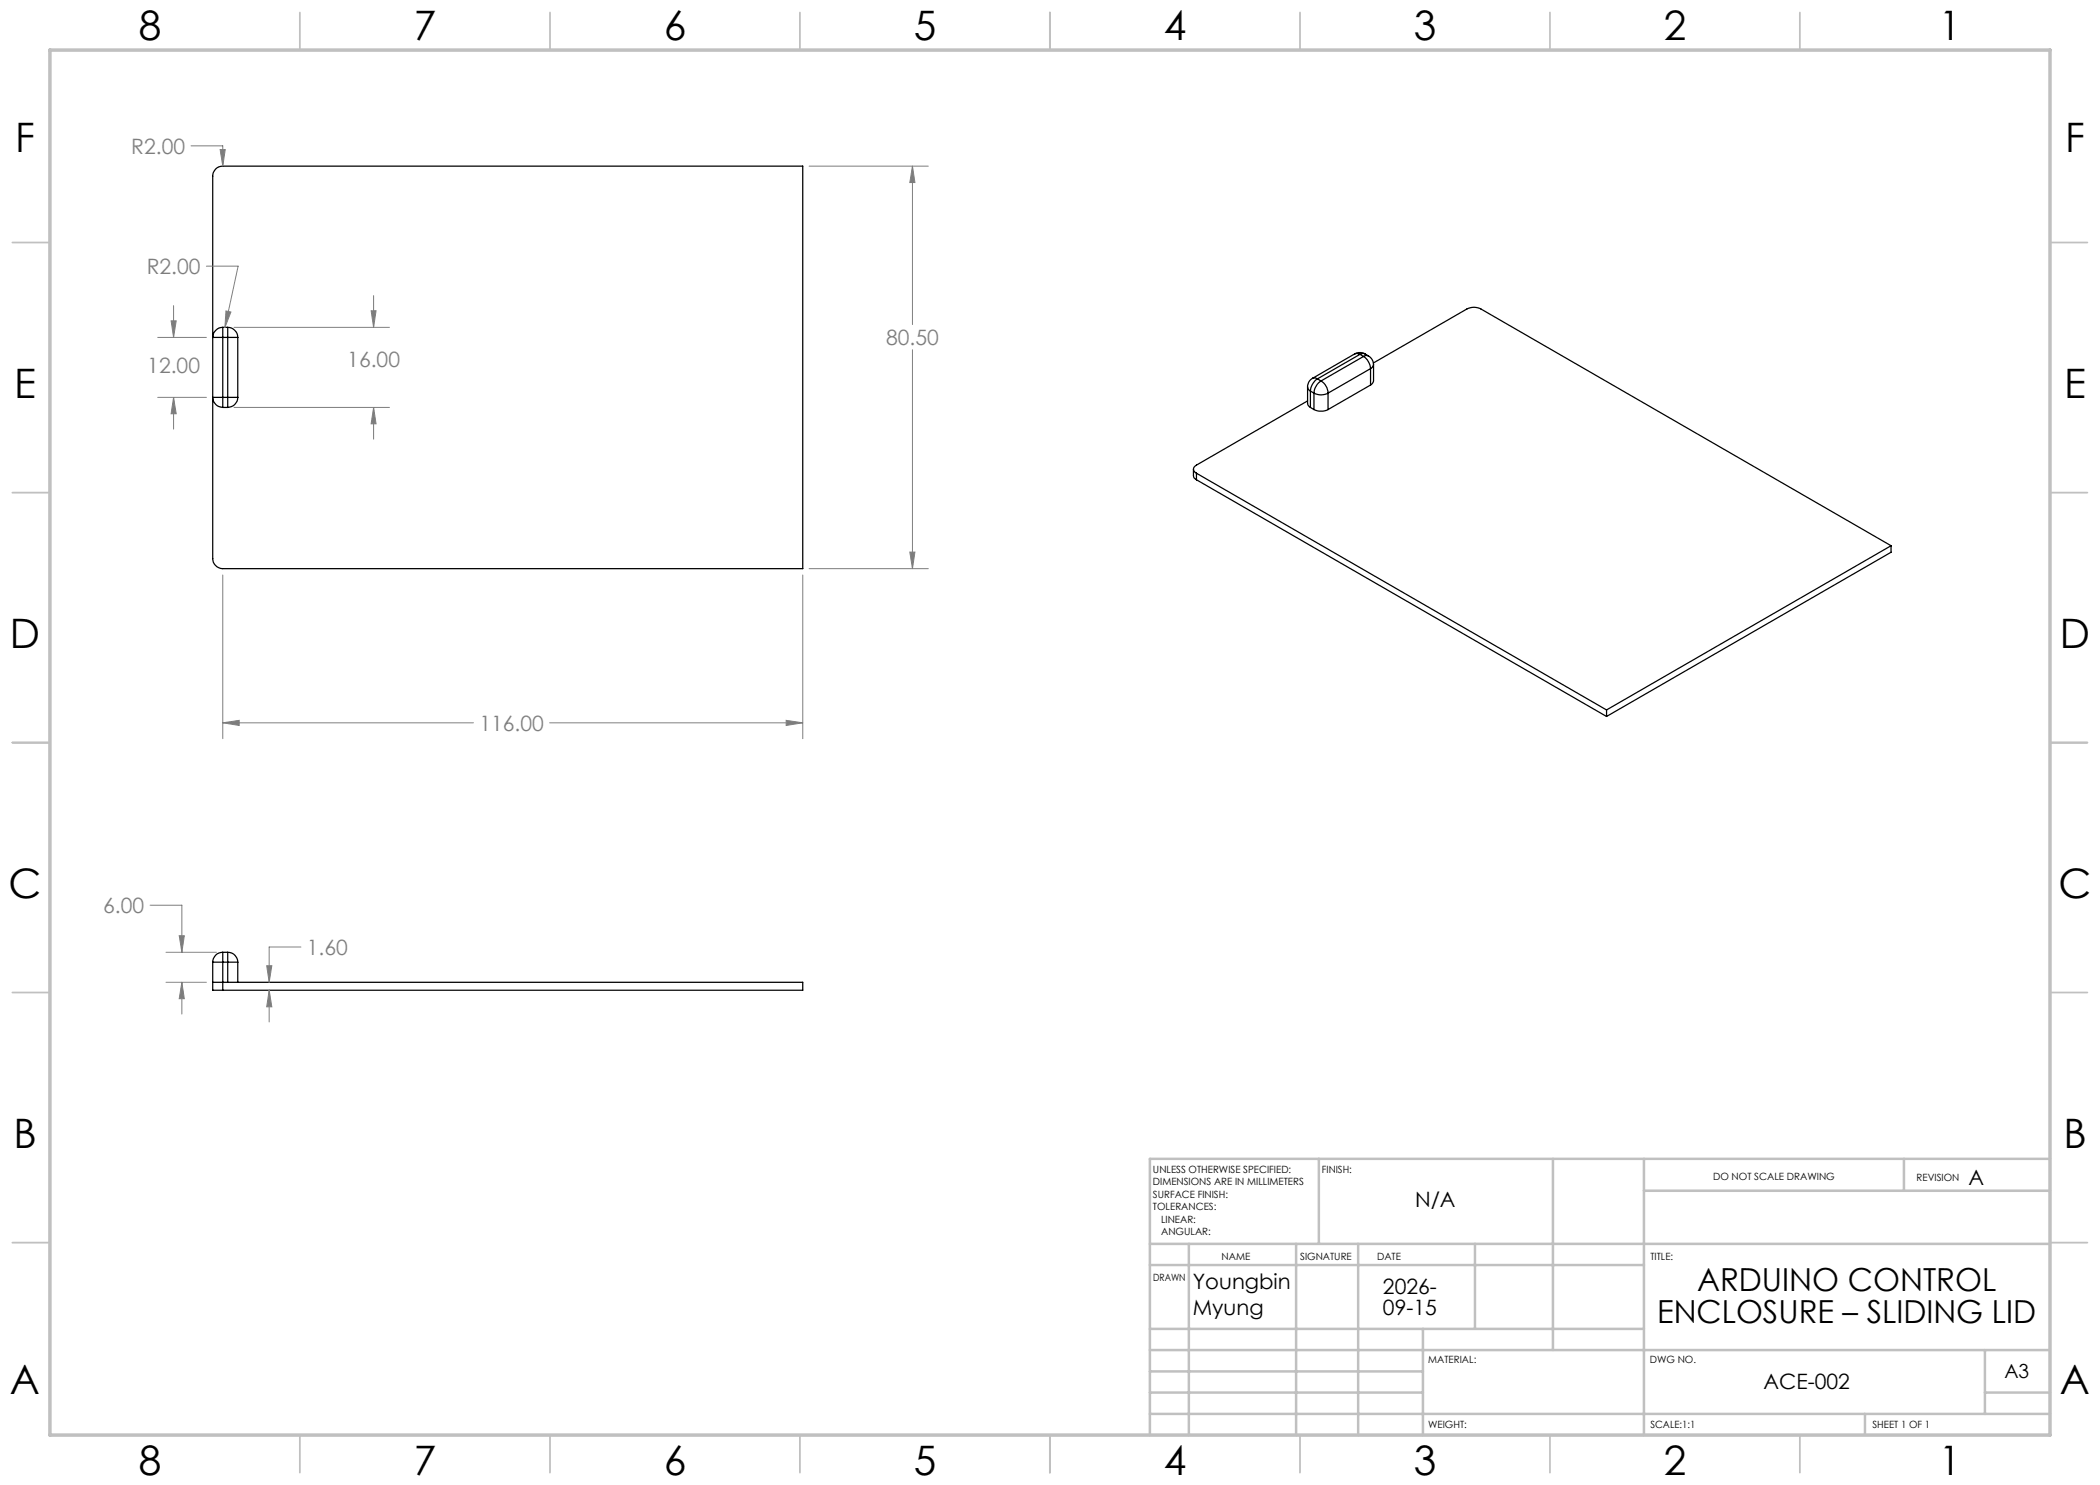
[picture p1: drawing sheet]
<svg xmlns="http://www.w3.org/2000/svg" width="420mm" height="297mm" viewBox="0 0 420 297" stroke-linecap="round" stroke-linejoin="round" font-family="sans-serif">
<g fill="none" stroke="#000" stroke-width=".25">
<path d="M43.1 33.8a1.91 1.91 0 0 1 1.5-.6h115.9v80.5h-115.9a2.05 2.05 0 0 1-2.1-2v-76.5a1.92 1.92 0 0 1 .6-1.4zM44.6 79.5h-2a2 2 0 0 0 2 2M44.6 79.5v2M44.6 65.5v2M44.6 65.5a1.99 1.99 0 0 0-2 2h2M44.6 79.5h.9M44.6 67.5v12M44.6 67.5h.9M44.6 65.5h.9M45.5 79.5h2.1M45.5 79.5v2M45.5 65.5v2"/>
<path d="M45.5 65.5a2.05 2.05 0 0 1 2.1 2M45.5 67.5h2.1M45.5 67.5v12M47.6 79.5a2.05 2.05 0 0 1-2.1 2M47.6 67.5v12M261.5 77.4v3.3l.2 .4 .4 .4M261.5 77.4l.2 .5 .4 .3M262.1 78.2l.7 .4M262.1 78.2v3.3M262.5 75.7a1.93 1.93 0 0 0-1 1.7M262.5 75.7l.5-.1 .5 .2M262.8 78.6a3 3 0 0 0 2.8 0"/>
<path d="M262.8 78.6v3.3M263.5 75.8a3.2 3.2 0 0 0-1.4 2.4M263.5 75.8l.7 .4M264.2 76.2a2.97 2.97 0 0 1 1.4 2.4M264.2 76.2a3.2 3.2 0 0 0-1.4 2.4M265.6 78.6v3.3M271 70.8a2.17 2.17 0 0 1 2 0M271 70.8l.4-.1 .6 .2M271 70.8l-8.5 4.9M272 70.9l-8.5 4.9M272 70.9l.7 .4M272.7 71.3a3.2 3.2 0 0 1 1.4 2.4"/>
<path d="M272.7 71.3l-8.5 4.9M273 70.8l-.5-.1-.5 .2M273 70.8l.7 .4M273.7 71.2a2.07 2.07 0 0 1 1 1.7M273.7 71.2a.87 .87 0 0 0-1 .1M274.1 77l-8.5 4.9M274.1 73.7l-8.5 4.9M274.1 73.7v3.3M274.7 72.6l18.7-10.8a3 3 0 0 1 2.8 0l82 47.3M274.7 72.9v3.3l-.2 .4-.4 .4M274.7 72.9l-.2 .5-.4 .3M44.6 81.5h.9"/>
<path d="M238.7 93.8v1.3a.87 .87 0 0 0 .6 .9M239.3 96l82 47.3M239.3 94.6v1.4M239.3 94.6l82 47.4M261.5 80.2l-22.2 12.8a.85 .85 0 0 0-.6 .8 .85 .85 0 0 0 .6 .8M262.1 81.5l.7 .4M262.8 81.9a3.3 3.3 0 0 0 2.8 0M378.2 109.1l-56.9 32.9M378.2 109.1v1.4l-56.9 32.8M321.3 142v1.3M42.5 192.4v5.6h2.1M42.5 196.5h118v1.5h-115.9"/>
<path d="M42.5 192.4h2.1M44.6 190.5a1.99 1.99 0 0 0-2.1 1.9M44.6 190.5v1.9M44.6 192.4v5.6M44.6 192.4h.9M44.6 190.5h.9M45.5 190.5a1.99 1.99 0 0 1 2.1 1.9M45.5 192.4h2.1M45.5 190.5v1.9M45.5 192.4v4.1M47.6 192.4v4.1"/>
</g>
<g fill="none" stroke="#808080" stroke-width=".2">
<path d="M38.2 29.2h6.4v4M44 29.9h1l-.4 3.3zM161.8 33.2h23.9M182.5 33.2l.5 3.3h-1zM182.5 33.2v31.7M41.3 53.2h6.3l-2.6 12.3M74.7 59.1v6.4M31.5 67.5h9.8M31.5 79.5h9.8M34.2 64.2h1l-.5 3.3zM34.7 79.5l.5 3.3h-1zM34.7 61.1v6.4"/>
<path d="M34.7 79.5v6.3M45.2 62.2l1 .2-1.2 3.1zM46.8 65.5h31.1M74.2 62.2h1l-.5 3.3zM182.5 70v43.7M46.8 81.5h31.1M74.7 81.5l.5 3.3h-1zM74.7 81.5v6.3M44.6 115v32.7M160.5 115v32.7M161.8 113.7h23.9M182 110.4h1l-.5 3.3z"/>
<path d="M44.6 144.6l3.2-.5v1zM44.6 144.6h50.1M109.9 144.6h50.6M157.2 144.1l3.3 .5-3.3 .5zM30 181h6.4v9.5M33.2 190.5h10.1M33.2 196.5h8.1M35.8 187.1h1.1l-.5 3.4zM36.4 196.5l.5 3.2h-1.1zM36.4 196.5v6.3M53.3 193.1h1.1l-.6 3.4zM53.8 198l.6 3.4h-1.1z"/>
<path d="M53.8 198v6.4M60.2 189.4h-6.4v7.1"/>
</g>
<g fill="none" stroke="#c0c0c0" stroke-width=".35">
<path d="M60 2.5v7.5M110 2.5v7.5M160 2.5v7.5M210 2.5v7.5M260 2.5v7.5M310 2.5v7.5M360 2.5v7.5M2.5 48.5h7.5M410 48.5h7.5M2.5 98.5h7.5M410 98.5h7.5M2.5 148.5h7.5"/>
<path d="M410 148.5h7.5M2.5 198.5h7.5M410 198.5h7.5M2.5 248.5h7.5M410 248.5h7.5M60 287v7.5M110 287v7.5M160 287v7.5M210 287v7.5M260 287v7.5M310 287v7.5M360 287v7.5"/>
</g>
<g fill="none" stroke="#c0c0c0" stroke-width=".5">
<path d="M263.8 231.8v17M310.6 231.8v38.2M328.8 231.8v55.2M328.8 238.2h81.2M380.8 231.8v6.4M410 231.8h-180v55.2M230 248.8h180M230 253h98.8M237.8 248.8v38.2M259.2 248.8v38.2M271.6 248.8v38.2M295 248.8v17"/>
<path d="M230 265.8h98.8M230 278.5h54.6M230 274.3h54.6M230 270h180M284.6 265.8v21.2M397 278.5h13M397 270v12.8M230 282.8h180M373 282.8v4.2"/>
</g>
<path d="M10 10h400v277h-400z" fill="none" stroke="#c0c0c0" stroke-width=".7"/>
<path d="M182 110.4h1l-.5 3.3zM182.5 33.2l.5 3.3h-1zM44.6 144.6l3.2-.5v1zM157.2 144.1l3.3 .5-3.3 .5zM74.2 62.2h1l-.5 3.3zM74.7 81.5l.5 3.3h-1zM34.2 64.2h1l-.5 3.3zM34.7 79.5l.5 3.3h-1zM45.2 62.2l-.2 3.3 1.2-3.1zM44 29.9l.6 3.3 .4-3.3zM35.8 187.1h1.1l-.5 3.4zM36.4 196.5l.5 3.2h-1.1zM53.8 198l.6 3.4h-1.1zM53.3 193.1h1.1l-.6 3.4z" fill="#808080"/>
<g font-size="8.1">
<text x="27.7" y="8">8</text>
<text x="82.7" y="8">7</text>
<text x="132.7" y="8">6</text>
<text x="182.7" y="8">5</text>
<text x="232.7" y="8">4</text>
<text x="282.7" y="8">3</text>
<text x="332.7" y="8">2</text>
<text x="387.7" y="8">1</text>
<text x="3" y="30.4">F</text>
<text x="413" y="30.4">F</text>
<text x="2.8" y="79.6">E</text>
<text x="412.8" y="79.6">E</text>
<text x="2" y="129.6">D</text>
<text x="412" y="129.6">D</text>
<text x="1.7" y="179.6">C</text>
<text x="411.7" y="179.6">C</text>
<text x="2.7" y="229.6">B</text>
<text x="412.7" y="229.6">B</text>
<text x="2" y="278.9">A</text>
<text x="412" y="278.9">A</text>
<text x="27.7" y="295">8</text>
<text x="82.7" y="295">7</text>
<text x="132.7" y="295">6</text>
<text x="182.7" y="295">5</text>
<text x="232.7" y="295">4</text>
<text x="282.7" y="295">3</text>
<text x="332.7" y="295">2</text>
<text x="387.7" y="295">1</text>
</g>
<g font-size="6.3">
<text x="339.4" y="258.3">ARDUINO CONTROL</text>
<text x="331.4" y="264.6">ENCLOSURE – SLIDING LID</text>
</g>
<g font-size="4.2" fill="#808080">
<text x="26.3" y="30.7">R2.00</text>
<text x="29.3" y="54.8">R2.00</text>
<text x="177.2" y="69">80.50</text>
<text x="29.5" y="74.6">12.00</text>
<text x="69.5" y="73.4">16.00</text>
<text x="95.9" y="146.2">116.00</text>
<text x="20.6" y="182.6">6.00</text>
<text x="61.4" y="191">1.60</text>
</g>
<g font-size="4.2">
<text x="393.7" y="236.9">A</text>
<text x="283" y="241.4">N/A</text>
<text x="238.6" y="257.9">Youngbin</text>
<text x="238.6" y="263.1">Myung</text>
<text x="276.6" y="258.9">2026-</text>
<text x="276.6" y="263">09-15</text>
<text x="352.7" y="277.9">ACE-002</text>
</g>
<text font-size="3.9" x="400.9" y="275.5">A3</text>
<g font-size="2">
<text x="230.6" y="234.6">UNLESS OTHERWISE SPECIFIED:</text>
<text x="230.6" y="237.1">DIMENSIONS ARE IN MILLIMETERS</text>
<text x="230.6" y="239.6">SURFACE FINISH:</text>
<text x="264.4" y="234.6">FINISH:</text>
<text x="342.6" y="236">DO NOT SCALE DRAWING</text>
<text x="383.3" y="236.2">REVISION</text>
<text x="230.6" y="242.1">TOLERANCES:</text>
<text x="232.2" y="244.6">LINEAR:</text>
<text x="232.2" y="247.1">ANGULAR:</text>
<text x="244.3" y="252">NAME</text>
<text x="260" y="251.9">SIGNATURE</text>
<text x="275.4" y="251.9">DATE</text>
<text x="330.1" y="251.9">TITLE:</text>
<text x="230.6" y="256.1">DRAWN</text>
<text x="285.6" y="272.5">MATERIAL:</text>
<text x="330" y="272.5">DWG NO.</text>
<text x="285.6" y="285.5">WEIGHT:</text>
<text x="330.1" y="285.6">SCALE:1:1</text>
<text x="374.5" y="285.6">SHEET 1 OF 1</text>
</g>
</svg>
